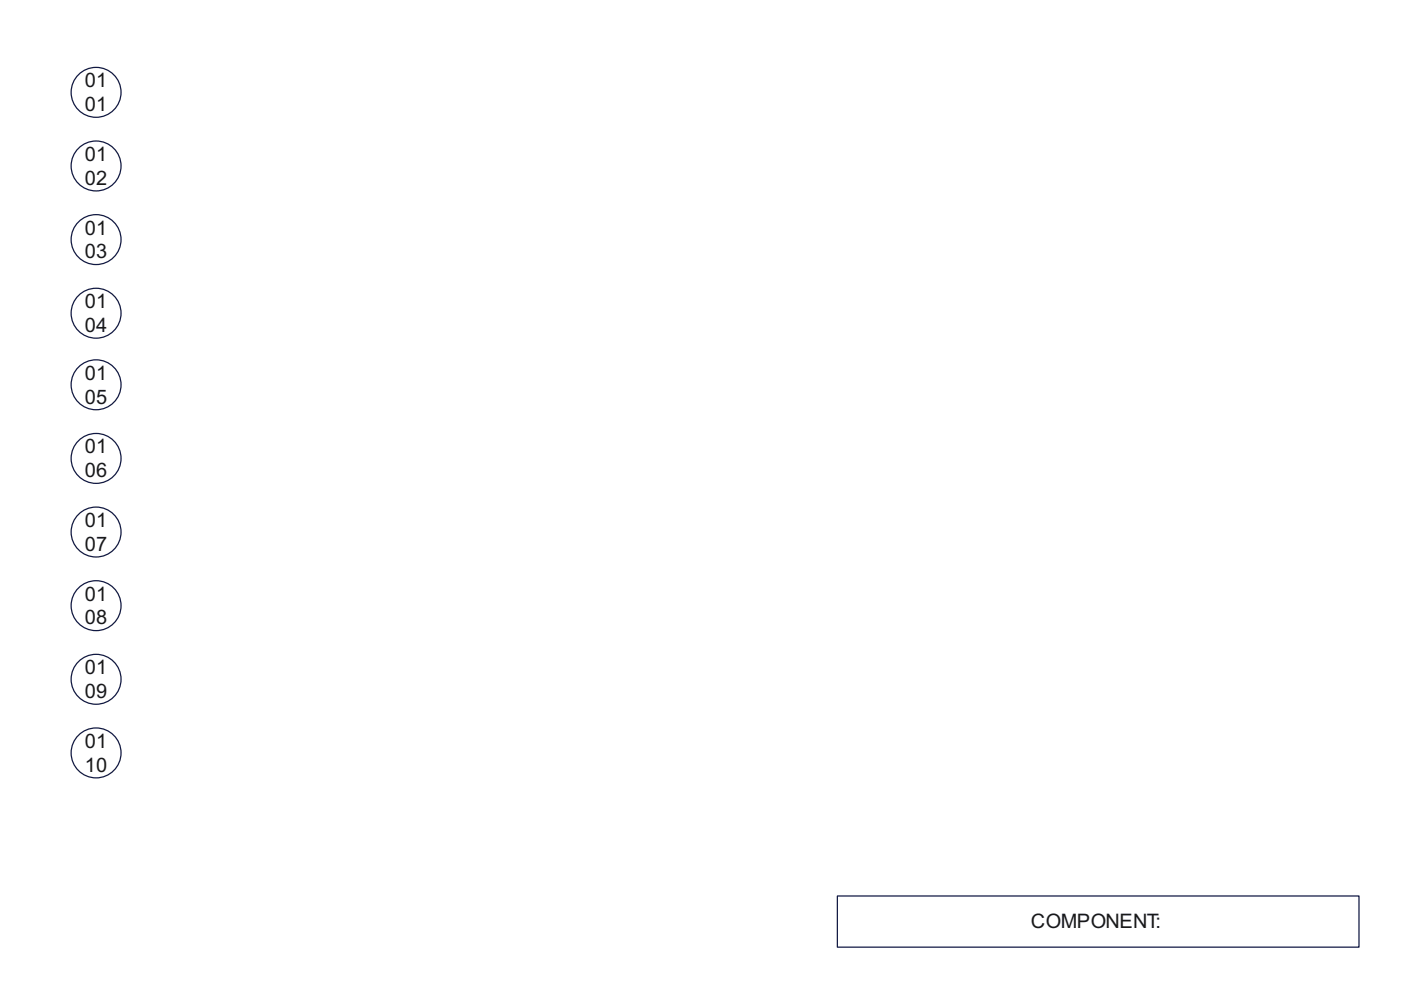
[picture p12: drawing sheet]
<svg xmlns="http://www.w3.org/2000/svg" width="297mm" height="210mm" viewBox="0 0 297 210" stroke-linecap="round" stroke-linejoin="round" font-family="sans-serif">
<circle cx="20.4" cy="19.6" r="5.3" fill="none" stroke="#101843" stroke-width=".26"/>
<circle cx="20.4" cy="35.2" r="5.3" fill="#fff"/>
<circle cx="20.4" cy="35.2" r="5.3" fill="none" stroke="#101843" stroke-width=".26"/>
<circle cx="20.4" cy="50.8" r="5.3" fill="#fff"/>
<circle cx="20.4" cy="50.8" r="5.3" fill="none" stroke="#101843" stroke-width=".26"/>
<circle cx="20.4" cy="66.4" r="5.3" fill="#fff"/>
<circle cx="20.4" cy="66.4" r="5.3" fill="none" stroke="#101843" stroke-width=".26"/>
<circle cx="20.4" cy="81.6" r="5.3" fill="#fff"/>
<circle cx="20.4" cy="81.6" r="5.3" fill="none" stroke="#101843" stroke-width=".26"/>
<circle cx="20.4" cy="97.2" r="5.3" fill="#fff"/>
<circle cx="20.4" cy="97.2" r="5.3" fill="none" stroke="#101843" stroke-width=".26"/>
<circle cx="20.4" cy="112.8" r="5.3" fill="#fff"/>
<circle cx="20.4" cy="112.8" r="5.3" fill="none" stroke="#101843" stroke-width=".26"/>
<circle cx="20.4" cy="128.4" r="5.3" fill="#fff"/>
<circle cx="20.4" cy="128.4" r="5.3" fill="none" stroke="#101843" stroke-width=".26"/>
<circle cx="20.4" cy="144" r="5.3" fill="#fff"/>
<circle cx="20.4" cy="144" r="5.3" fill="none" stroke="#101843" stroke-width=".26"/>
<circle cx="20.4" cy="159.6" r="5.3" fill="#fff"/>
<circle cx="20.4" cy="159.6" r="5.3" fill="none" stroke="#101843" stroke-width=".26"/>
<path d="M177.5 190h110.6v10.8h-110.6z" fill="#fff"/>
<path d="M177.5 190h110.6v10.8h-110.6z" fill="none" stroke="#101843" stroke-width=".26"/>
<g font-size="4.2" fill="#191919">
<text x="18" y="18.5">01</text>
<text x="18" y="23.5">01</text>
<text x="18" y="34.1">01</text>
<text x="18" y="39.2">02</text>
<text x="18" y="49.7">01</text>
<text x="18" y="54.8">03</text>
<text x="18" y="65.4">01</text>
<text x="18" y="70.4">04</text>
<text x="18" y="80.5">01</text>
<text x="18" y="85.6">05</text>
<text x="18" y="96.1">01</text>
<text x="18" y="101.2">06</text>
<text x="18" y="111.7">01</text>
<text x="18" y="116.8">07</text>
<text x="18" y="127.4">01</text>
<text x="18" y="132.4">08</text>
<text x="18" y="143">01</text>
<text x="18" y="148">09</text>
<text x="18" y="158.6">01</text>
<text x="18" y="163.6">10</text>
<text x="218.5" y="196.8">COMPONENT:</text>
</g>
</svg>
